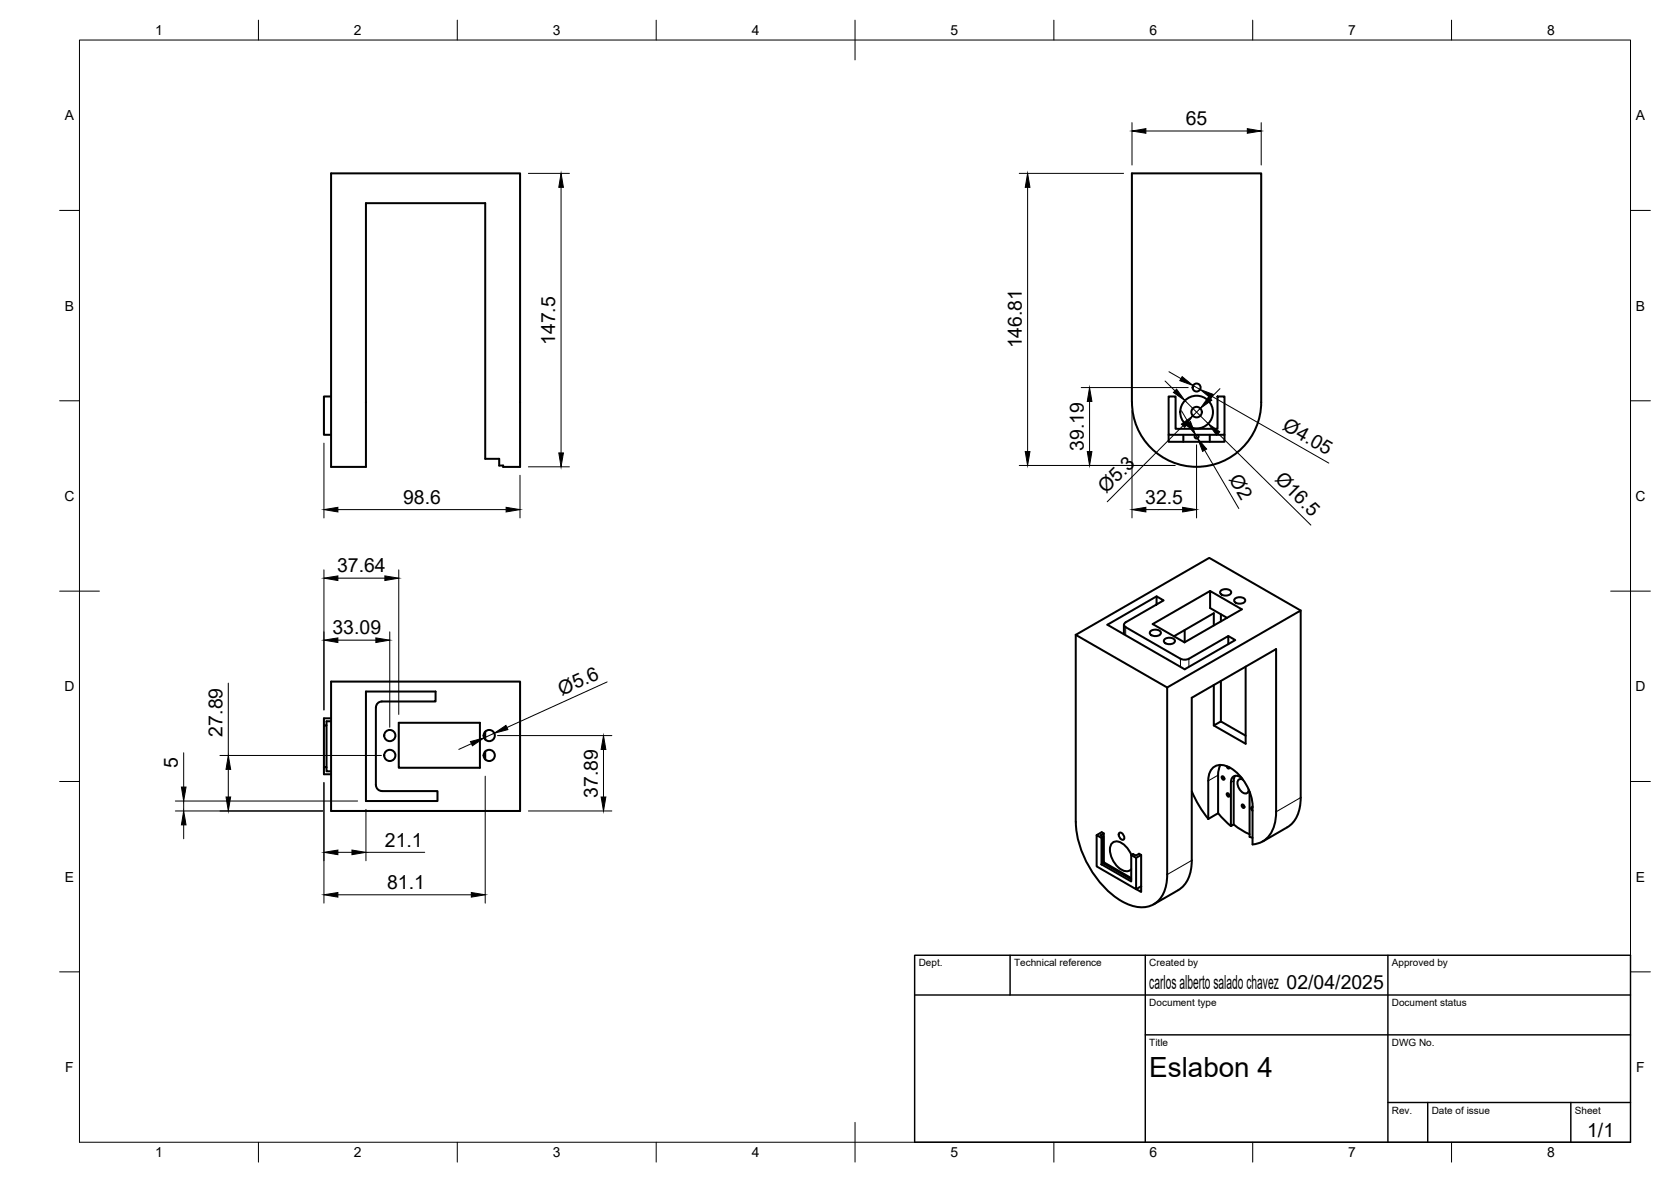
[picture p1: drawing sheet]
<svg xmlns="http://www.w3.org/2000/svg" width="420mm" height="297mm" viewBox="0 0 420 297" stroke-linecap="round" stroke-linejoin="round" font-family="sans-serif">
<!-- layer: Visible -->
<g fill="none" stroke="#000" stroke-width=".51">
<path d="M83.2 43.6h47.6v73.7h-4.3v-.3h-1v-1.7h-3.5v-64.2h-30v66.2h-8.8zM284.6 43.6h32.5v57.5a16.2 16.2 0 0 1-16.2 16.2 16.2 16.2 0 0 1-16.3-16.2zM83.2 99.6h-1.8v9.7h1.8M293.8 99.6h1.8v8.2h10.5v-8.2h1.8v9.7h-14.1zM293.8 109.3v1.7h14.1v-1.7M297.5 109.3v1.7M300.6 109.3a.5 .5 0 0 0-.1 .7 .5 .5 0 0 0 .8 0 .5 .5 0 0 0-.2-.7M304.2 109.3v1.7M270.5 159.5l23 13.3v47a8.3 8.3 0 0 1-3.4 7.4 7.9 7.9 0 0 1-8.1-.8 25.4 25.4 0 0 1-11.5-19.9zM282.6 157v2.4M289.2 158.7a1.83 1.83 0 0 1 2.7 .2 1.57 1.57 0 0 1-2.7 .5l-.1-.2zM290.8 151.9v-2l1.8 1-9.6 5.5a.64 .64 0 0 0-.4 .6 .64 .64 0 0 0 .5 .6l13.7 8"/>
<path d="M290.8 149.9l-12.4 7.1 19.5 11.2 12.7-7.3-1.8-1.1M297.9 158.3v3.1M304.3 148.5l-14.5 8.3 8 4.6 14.5-8.3-8-4.6v4.3l4.2 2.5M305.2 157.2v-3.1l-10 5.8M306.9 148.5a1.83 1.83 0 0 1 2.7 .2 1.57 1.57 0 0 1-2.7 .5l-.1-.5zM307 154.4v1.8M310.5 150.5a1.83 1.83 0 0 1 2.6 .3 1.57 1.57 0 0 1-2.6 .5l-.2-.5zM327 153.4l-22.9-13.2-33.6 19.3M83.2 171.3h47.6v32.5h-47.6zM94.5 177.8v19.5M96 176.3h13.5v-2.5h-17.5v27.5h18v-2.5h-14M96 176.3a1.49 1.49 0 0 0-1.5 1.5"/>
<path d="M292.8 160.7a1.83 1.83 0 0 1 2.6 .3 1.57 1.57 0 0 1-2.6 .4l-.2-.2zM293.5 172.8l33.5-19.4v47a8.3 8.3 0 0 1-3.3 7.5l-6.2 3.6M296.8 165.5l1.3 .3 .8-.3M305.2 172.1v10.2l1.8-1 6.2 3.6M307 171.1v10.2M308.8 161.9v-2.1l-9.9 5.8M313.2 167.5v19.4l-8-4.6M81.4 182.3h.7v10.5h-.7zM81.4 192.8v1.8h1.8M82.1 192.8v1h1.1M83.2 180.5h-1.8v1.8M83.2 181.3h-1.1v1"/>
<path d="M94.5 197.3a1.49 1.49 0 0 0 1.5 1.5M100.3 181.6h20.4v11.3h-20.4zM122 183.9v1.9M122 188.9v1.9M299.7 198.9a27.8 27.8 0 0 0 4.1 6.9M306.9 192.2l-.6 2v10.2l-2.5 1.4M307.2 195.1l.5 .2 .1 .6-.5-.1zM308.4 192.5l.4 .6h.2l.1-.2M308.5 199.4l.5 .1 .1 .6-.5-.1zM310.6 195l-.4 1.2v11l-.7 .4v-11a1.51 1.51 0 0 1 .9-1.6 1.51 1.51 0 0 1 1.8 .5M312.5 195.9a.95 .95 0 0 0-1.2 .1 .95 .95 0 0 0-.1 1.2l.6 1.4a1.15 1.15 0 0 0 1 .8 1.15 1.15 0 0 0 1.1-.5l.1-.5M314.2 198.9v.5"/>
<path d="M314.2 199.4v10.9M275.7 209.9l1.3-.8 .5 .3v7.3l6.9 4M277 210.6l-1.3-.7v7.8l10 5.8v-7.9l-1.2-.8a5 5 0 0 0-3.9-3.4 2.01 2.01 0 0 0-1.5 2.8 5.6 5.6 0 0 0 4.2 4.8l.8-.3 .3-.3M277 217.2l7.4 4.3v-6.6l.5-.3 .7 .4 .8-.4 .5 .2v7.9M277 210.6l.4-.3v6.7l-.4 .2zM277.4 217l7 4M277.5 209.4l-.8 .5 .7 .4M277.5 216.7l-.1 .1M281.5 209.3a1.16 1.16 0 0 1 1 1.7 1.16 1.16 0 0 1-1-1.7zM286.9 214.8l-1.2 .8M299.7 216.2a8.3 8.3 0 0 1-3.4 7.5M303.8 205.8v-9.6a3.5 3.5 0 0 1 3-4 8.8 8.8 0 0 1 6.8 5.4 11.3 11.3 0 0 1 1.4 5l-.1 9.6a6.3 6.3 0 0 0 5.7-5.7l.3-2.5v-40.9l-21.2 12.3v40.8"/>
<path d="M306.3 204.4l3.2 3.2M310.2 207.2l1.7 1.2 2.3 1.2M312.3 202.2l.4 .2 .2 .6-.5-.1zM314.2 210.3l.8 .2M315 202.9a.4 .4 0 0 0-.4 .4 .4 .4 0 0 0 .4 .4M286.9 222.7v1.5l-1.2-.8M286.9 222.7l-1.2 .8M296.3 223.7l-6.2 3.6"/>
<circle cx="300.9" cy="97.4" r="1.01"/>
<circle cx="300.9" cy="103.6" r="1.32"/>
<circle cx="300.9" cy="103.6" r="4.1"/>
<circle cx="98" cy="184.8" r="1.41"/>
<circle cx="98" cy="189.8" r="1.41"/>
<circle cx="123" cy="184.8" r="1.41"/>
<circle cx="123" cy="189.8" r="1.41"/>
</g>
<!-- layer: Visible Narrow -->
<path d="M283 157.6v2M296.8 165.6v2M298.9 165.6v2M306.3 194.8l-2.5 1.4M310.2 196.2l-.7 .4M299.7 216.2l-6.2 3.6M327 200.4l-6.1 3.6" fill="none" stroke="#000" stroke-width=".25"/>
<!-- layer: BORDER -->
<g fill="none" stroke="#000" stroke-width=".25">
<path d="M20 10.1h390v276.9h-390zM65 5.1v5M115 5.1v5M165 5.1v5M215 5.1v10M265 5.1v5M315 5.1v5M365 5.1v5M15 52.9h5M410 52.9h5M15 100.7h5M410 100.7h5"/>
<path d="M15 148.6h10M405 148.6h10M15 196.4h5M410 196.4h5M15 244.2h5M410 244.2h5M65 287v5M115 287v5M165 287v5M215 282.1v9.9M265 287v5M315 287v5"/>
<path d="M365 287v5"/>
</g>
<!-- layer: TITLEBLOCK -->
<path d="M230 240.1h180v46.9h-180zM230 250h180M254 240.1v9.9M288 240.1v46.9M349 240.1v46.9M288 260.1h122M349 277.1h61M359 277.1v9.9M395 277.1v9.9" fill="none" stroke="#000" stroke-width=".36"/>
<!-- layer: FD_Dimensions -->
<g fill="none" stroke="#000" stroke-width=".25">
<path d="M284.6 30.8v10.7M288.1 32.9h25.5M317.1 30.8v10.7M132.9 43.6h10.3M141.1 47.1v66.7M256.3 43.6h26.2M258.4 47.1v66.4M271.9 97.4h26.9M292.9 95.7l2.5 2.5M293.9 93.4l3 1.8M300 96.9l1.8 1M304.8 99.6l29.3 16.8"/>
<path d="M306.7 97.7l-2.4 2.4M81.4 111.4v18.8M130.7 119.4v10.8M132.9 117.3h10.3M256.3 117h39.1M274 100.9v12.6M284.6 103.2v27M297.1 103.2l1.8 3M297.5 107l-19.1 19.1M297.9 100.7l5.9 5.8M300.6 109.3l.5 .8M300.9 111.8v18.4"/>
<path d="M301.8 102.6l-1.9 1.9M302.9 113.1l8.6 14.7M306.3 108.9l23.3 23.1M85 128.1h42.3M288.1 128.1h9.3M81.4 143.2v35.2M85 145.3h11.8M98 158.8v24M100.3 143.2v36.3M57.4 171.7v18.2M85 160.9h9.5M152.7 171.4l-25.2 11.4"/>
<path d="M46.2 189.2v8.6M55.3 189.9h40.6M57.4 193.3v7M81.4 196.7v30.3M118.5 186.9l-3.1 1.4M122 195.1v31.9M124.3 184.3l-2.6 1.1M125.1 184.9h28.7M151.7 188.3v12M44.1 203.8h37.1M44.1 201.3h45.8M46.2 201.3v2.5"/>
<path d="M46.2 207.3v3.5M85 214.2h3.5M92 203.4v12.9M92 214.2h14.8M132.9 203.8h20.9M85 224.9h33.5"/>
</g>
<g fill="#000" stroke="#000" stroke-width=".25">
<path d="M284.6 32.9l3.5-.6v1.2zM313.6 32.3l3.5 .6-3.5 .6zM141.1 43.6l.6 3.5h-1.2zM258.4 43.6l.6 3.5h-1.2zM295.8 97.8l2.1 2.9-2.9-2.1zM297.2 94.6l2.8 2.3-3.3-1.2zM303.9 99.7l.8 .9-2.9 2zM301.8 97.9l3.3 1.2-.6 1zM140.5 113.8h1.2l-.6 3.5zM257.8 113.5h1.2l-.6 3.5zM273.4 113.5h1.2l-.6 3.5zM274 97.4l.6 3.5h-1.2z"/>
<path d="M297.1 106.6l2.8-2.1-2 2.9zM298.3 106.5l1-.6 1.3 3.4zM301.1 110.1l2.3 2.7-1 .6zM303.8 106.5l2.9 2-.8 .9zM81.4 128.1l3.6-.6v1.2zM127.3 127.5l3.4 .6-3.4 .6zM284.6 128.1l3.5-.6v1.2zM297.4 127.5l3.5 .6-3.5 .6zM81.4 145.3l3.6-.6v1.2zM96.8 144.7l3.5 .6-3.5 .6zM81.4 160.9l3.6-.6v1.2zM94.5 160.3l3.5 .6-3.5 .6z"/>
<path d="M45.6 197.8h1.2l-.6 3.5zM57.4 189.9l.6 3.4h-1.2zM118.3 186.4l3.4-1-2.9 2zM124.3 184.3l2.9-2 .5 1.1zM151.7 184.9l.6 3.4h-1.1zM46.2 203.8l.6 3.5h-1.2zM56.8 200.3h1.2l-.6 3.5zM81.4 214.2l3.6-.6v1.2zM88.5 213.6l3.5 .6-3.5 .6zM151.2 200.3h1.1l-.6 3.5zM81.4 224.9l3.6-.6v1.2zM118.5 224.3l3.5 .6-3.5 .6z"/>
</g>
<text font-size="7" x="289" y="270.6">Eslabon 4</text>
<g font-size="4.9">
<text x="298.2" y="31.5">65</text>
<text x="139.6" y="86.7" transform="rotate(-90 139.6 86.7)">147.5</text>
<text x="256.9" y="87.6" transform="rotate(-90 256.9 87.6)">146.81</text>
<text x="322.3" y="107.9" transform="rotate(30 322.3 107.9)">Ø4.05</text>
<text x="272.5" y="113.3" transform="rotate(-90 272.5 113.3)">39.19</text>
<text x="278.2" y="124.2" transform="rotate(-45 278.2 124.2)">Ø5.3</text>
<text x="308.9" y="120.4" transform="rotate(60 308.9 120.4)">Ø2</text>
<text x="320.4" y="120.7" transform="rotate(45 320.4 120.7)">Ø16.5</text>
<text x="101.4" y="126.6">98.6</text>
<text x="288" y="126.6">32.5</text>
<text x="84.8" y="143.8">37.64</text>
<text x="83.6" y="159.4">33.09</text>
<text x="141.3" y="174.8" transform="rotate(-24 141.3 174.8)">Ø5.6</text>
<text x="55.9" y="185.1" transform="rotate(-90 55.9 185.1)">27.89</text>
<text x="44.7" y="193.1" transform="rotate(-90 44.7 193.1)">5</text>
<text x="150.3" y="200.4" transform="rotate(-90 150.3 200.4)">37.89</text>
<text x="96.8" y="212.8">21.1</text>
<text x="97.3" y="223.4">81.1</text>
<text x="289" y="248.5">carlos alberto salado chavez 02/04/2025</text>
<text x="399.1" y="285.7">1/1</text>
</g>
<g font-size="3.5">
<text x="39" y="8.8">1</text>
<text x="89" y="8.8">2</text>
<text x="139" y="8.8">3</text>
<text x="189" y="8.8">4</text>
<text x="239" y="8.8">5</text>
<text x="289" y="8.8">6</text>
<text x="339" y="8.8">7</text>
<text x="389" y="8.8">8</text>
<text x="16.3" y="30.2">A</text>
<text x="411.3" y="30.2">A</text>
<text x="16.3" y="78">B</text>
<text x="411.3" y="78">B</text>
<text x="16.2" y="125.9">C</text>
<text x="411.2" y="125.9">C</text>
<text x="16.2" y="173.7">D</text>
<text x="411.2" y="173.7">D</text>
<text x="16.3" y="221.6">E</text>
<text x="411.3" y="221.6">E</text>
<text x="16.4" y="269.4">F</text>
<text x="411.4" y="269.4">F</text>
<text x="39" y="290.8">1</text>
<text x="89" y="290.8">2</text>
<text x="139" y="290.8">3</text>
<text x="189" y="290.8">4</text>
<text x="239" y="290.8">5</text>
<text x="289" y="290.8">6</text>
<text x="339" y="290.8">7</text>
<text x="389" y="290.8">8</text>
</g>
<g font-size="2.5">
<text x="231" y="242.9">Dept.</text>
<text x="255" y="242.9">Technical reference</text>
<text x="289" y="242.9">Created by</text>
<text x="350" y="242.9">Approved by</text>
<text x="289" y="252.8">Document type</text>
<text x="350" y="252.8">Document status</text>
<text x="289" y="262.9">Title</text>
<text x="350" y="262.9">DWG No.</text>
<text x="350" y="279.9">Rev.</text>
<text x="360" y="279.9">Date of issue</text>
<text x="396" y="279.9">Sheet</text>
</g>
</svg>
